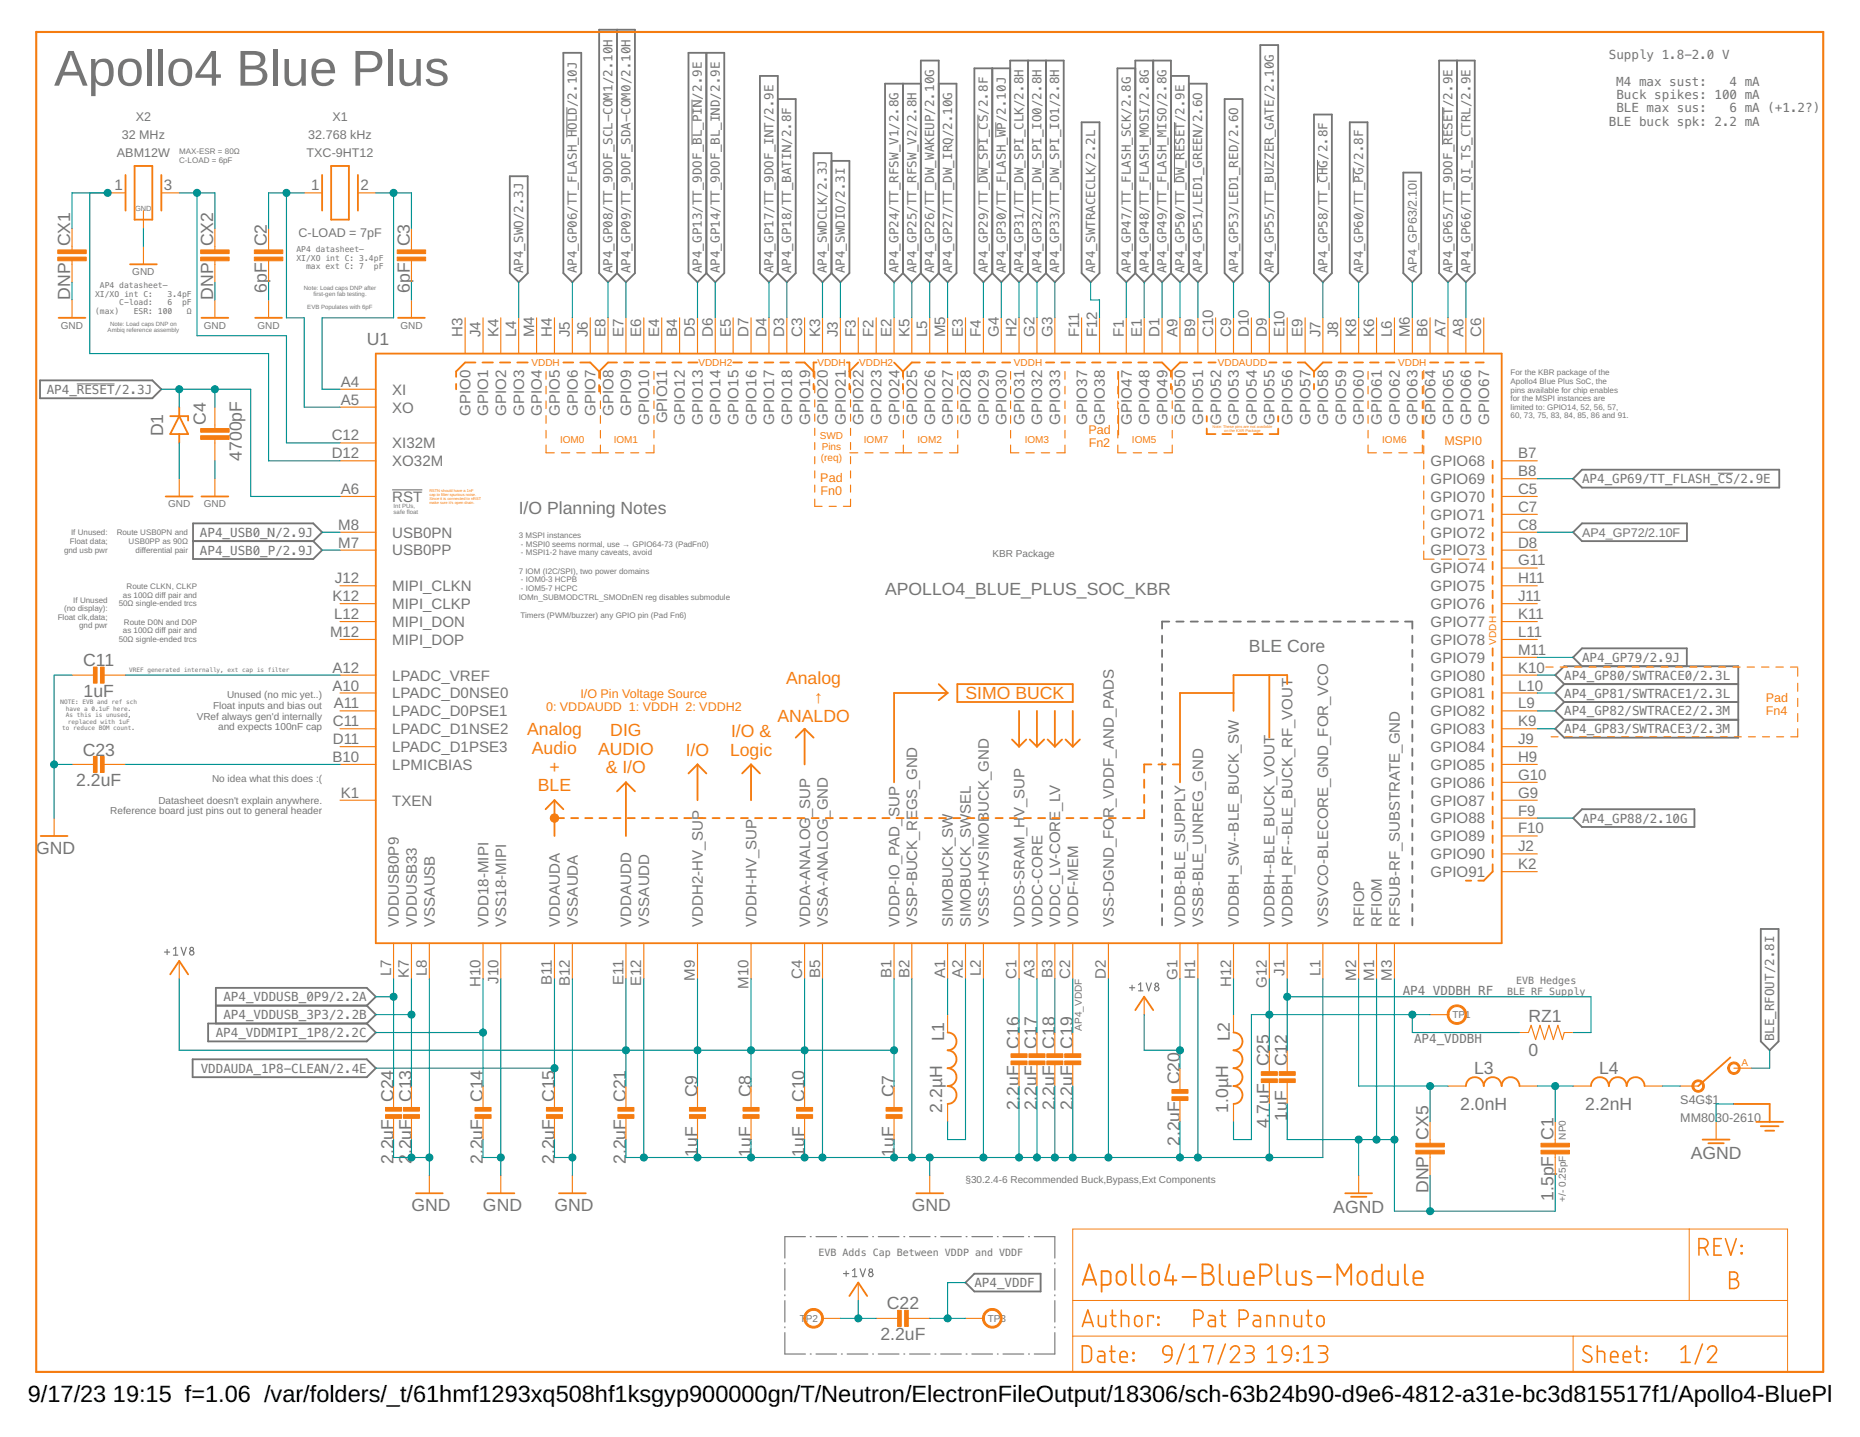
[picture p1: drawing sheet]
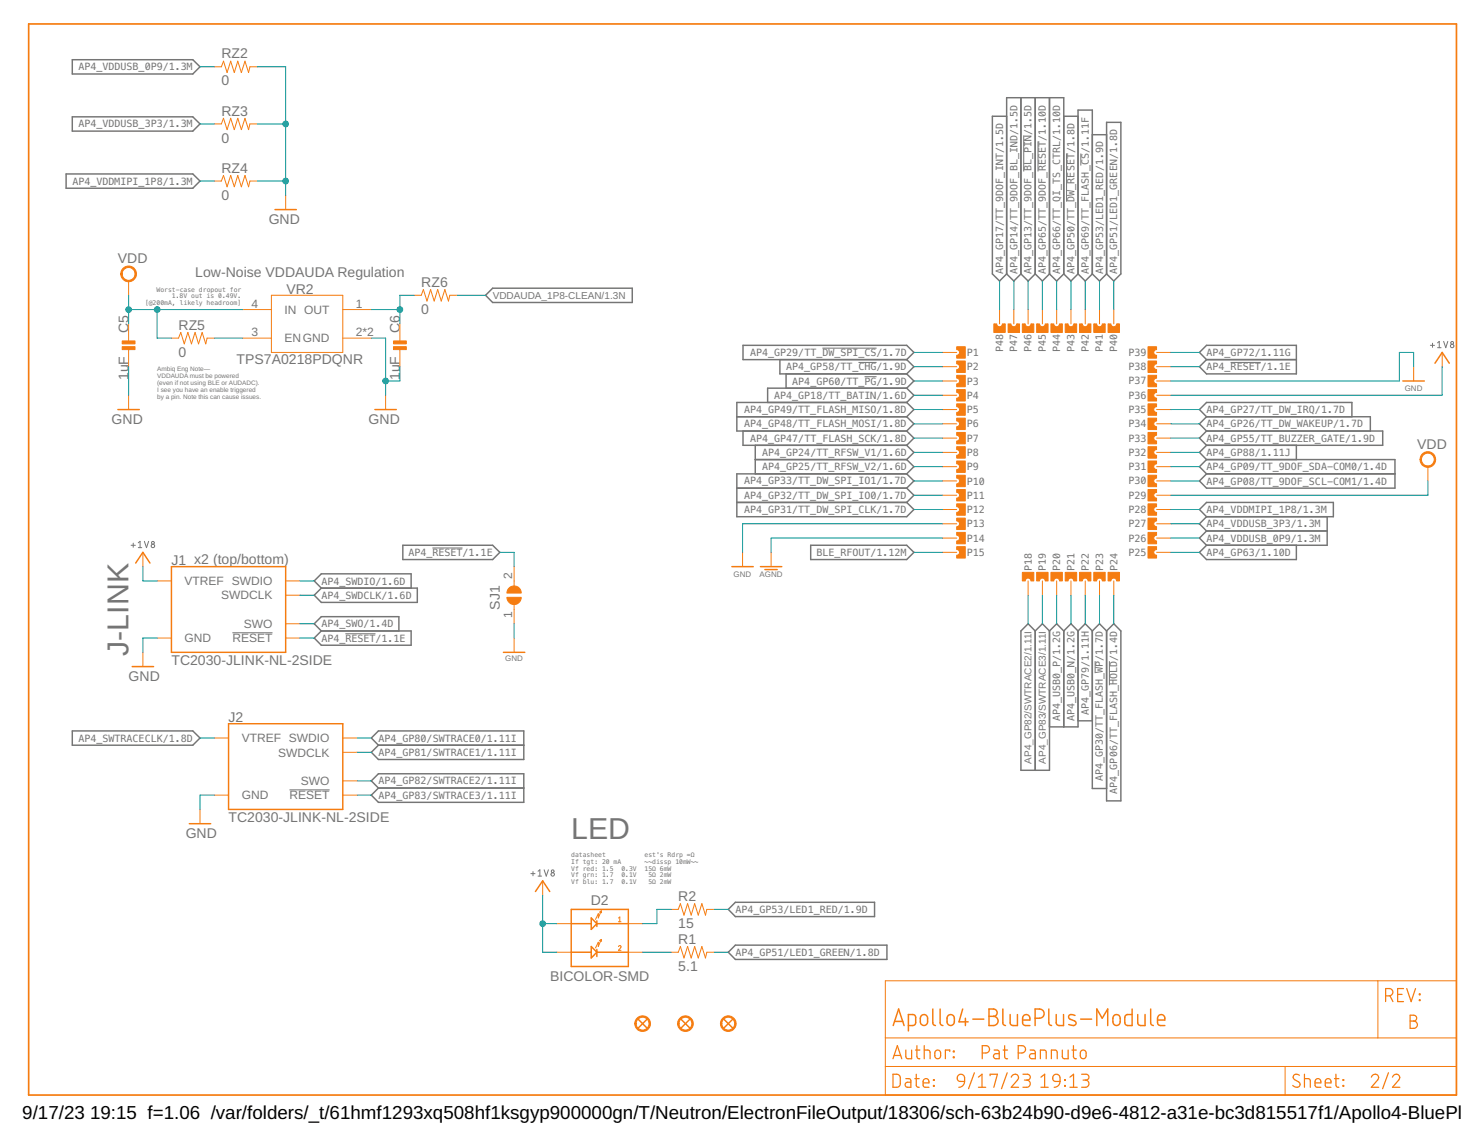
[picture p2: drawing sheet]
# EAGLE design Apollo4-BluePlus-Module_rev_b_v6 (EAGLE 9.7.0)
AUTHOR: Pat Pannuto; REV: B; TITLE: Apollo4-BluePlus-Module

## Sheet 1 of 2: Apollo4 IC

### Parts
C1  1.5pF  C_CHIP-0402(1005-METRIC)  [CAPC1005X60]
C2  6pF  C_CHIP-0402(1005-METRIC)  [CAPC1005X60]
C3  6pF  C_CHIP-0402(1005-METRIC)  [CAPC1005X60]
C4  4700pF  C_CHIP-0402(1005-METRIC)  [CAPC1005X60]
C7  1uF  CAPACITOR0201_CAP  [0201_CAP]
C8  1uF  CAPACITOR0201_CAP  [0201_CAP]
C9  1uF  CAPACITOR0201_CAP  [0201_CAP]
C10  1uF  CAPACITOR0201_CAP  [0201_CAP]
C11  1uF  CAPACITOR0201_CAP  [0201_CAP]
C12  1uF  CAPACITOR0201_CAP  [0201_CAP]
C13  2.2uF  CAPACITOR0201_CAP  [0201_CAP]
C14  2.2uF  CAPACITOR0201_CAP  [0201_CAP]
C15  2.2uF  CAPACITOR0201_CAP  [0201_CAP]
C16  2.2uF  CAPACITOR0201_CAP  [0201_CAP]
C17  2.2uF  CAPACITOR0201_CAP  [0201_CAP]
C18  2.2uF  CAPACITOR0201_CAP  [0201_CAP]
C19  2.2uF  CAPACITOR0201_CAP  [0201_CAP]
C20  2.2uF  CAPACITOR0201_CAP  [0201_CAP]
C21  2.2uF  CAPACITOR0201_CAP  [0201_CAP]
C22  2.2uF  CAPACITOR0201_CAP  [0201_CAP]
C23  2.2uF  CAPACITOR0201_CAP  [0201_CAP]
C24  2.2uF  CAPACITOR0201_CAP  [0201_CAP]
C25  4.7uF  CAPACITOR0402_CAP  [0402_CAP]
CX1  DNP  C_CHIP-0402(1005-METRIC)  [CAPC1005X60]
CX2  DNP  C_CHIP-0402(1005-METRIC)  [CAPC1005X60]
CX5  DNP  C_CHIP-0402(1005-METRIC)  [CAPC1005X60]
D1  ZENER  ZENER_SODFL(1608-METRIC)  [SODFL1608X70]
L1  2.2µH  INDUCTOR0805  [0805_CAP]
L2  1.0µH  INDUCTOR0603  [0603_CAP]
L3  2.0nH  L_CHIP-0402(1006-METRIC)  [INDC1006X60N]
L4  2.2nH  L_CHIP-0402(1006-METRIC)  [INDC1006X60N]
RZ1  0  RESISTOR0402_RES  [0402_RES]
S4  MM8030-2610  [MM8030-2610]
TP1  VDDBH  TEST-POINT  [PAD.03X.03]
TP2  VDDP  TEST-POINT  [PAD.03X.03]
TP3  VDDF  TEST-POINT  [PAD.03X.03]
U1  APOLLO4_BLUE_PLUS_SOC_KBR  [APOLLO4_BLUE_SOC_BGA]
X1  TXC-9HT12  [TXC-9HT12]
X2  ABM12W  [ABM12W]

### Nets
+1V8: C7.P$1 C8.P$1 C9.P$1 C10.P$1 C20.P$1 C21.P$1 C22.P$2 TP2.P$1(TESTPOINT) U1.B1(VDDP-IO_PAD_SUP) U1.C4(VDDA-ANALOG_SUP) U1.E11(VDDAUDD) U1.G1(VDDB-BLE_SUPPLY) U1.M9(VDDH2-HV_SUP) U1.M10(VDDH-HV_SUP) ; also sheet 2
AGND: C1.2 C12.P$2 CX5.2 S4.G1(GND) S4.G2(GND) U1.M1(RFIOM) U1.M3(RFSUB-RF_SUBSTRATE_GND) ; also sheet 2
AP4_!RESET: C4.1 D1.1(C) U1.A6(!RST) ; also sheet 2
AP4_GP06/TT_FLASH_!HOLD: U1.J5(GPIO6) ; also sheet 2
AP4_GP08/TT_9DOF_SCL-COM1: U1.E8(GPIO8) ; also sheet 2
AP4_GP09/TT_9DOF_SDA-COM0: U1.E7(GPIO9) ; also sheet 2
AP4_GP13/TT_9DOF_!BL_PIN: U1.D5(GPIO13) ; also sheet 2
AP4_GP14/TT_9DOF_BL_IND: U1.D6(GPIO14) ; also sheet 2
AP4_GP17/TT_9DOF_INT: U1.D4(GPIO17) ; also sheet 2
AP4_GP18/TT_BATIN: U1.D3(GPIO18) ; also sheet 2
AP4_GP24/TT_RFSW_V1: U1.E2(GPIO24) ; also sheet 2
AP4_GP25/TT_RFSW_V2: U1.K5(GPIO25) ; also sheet 2
AP4_GP26/TT_DW_WAKEUP: U1.L5(GPIO26) ; also sheet 2
AP4_GP27/TT_DW_IRQ: U1.M5(GPIO27) ; also sheet 2
AP4_GP29/TT_!DW_SPI_CS: U1.F4(GPIO29) ; also sheet 2
AP4_GP30/TT_FLASH_!WP: U1.G4(GPIO30) ; also sheet 2
AP4_GP31/TT_DW_SPI_CLK: U1.H2(GPIO31) ; also sheet 2
AP4_GP32/TT_DW_SPI_IO0: U1.G2(GPIO32) ; also sheet 2
AP4_GP33/TT_DW_SPI_IO1: U1.G3(GPIO33) ; also sheet 2
AP4_GP47/TT_FLASH_SCK: U1.F1(GPIO47) ; also sheet 2
AP4_GP48/TT_FLASH_MOSI: U1.E1(GPIO48) ; also sheet 2
AP4_GP49/TT_FLASH_MISO: U1.D1(GPIO49) ; also sheet 2
AP4_GP50/TT_!DW_RESET: U1.A9(GPIO50) ; also sheet 2
AP4_GP51/LED1_GREEN: U1.B9(GPIO51) ; also sheet 2
AP4_GP53/LED1_RED: U1.C9(GPIO53) ; also sheet 2
AP4_GP55/TT_BUZZER_GATE: U1.D9(GPIO55) ; also sheet 2
AP4_GP58/TT_!CHG: U1.J7(GPIO58) ; also sheet 2
AP4_GP60/TT_!PG: U1.K8(GPIO60) ; also sheet 2
AP4_GP63: U1.M6(GPIO63) ; also sheet 2
AP4_GP65/TT_9DOF_!RESET: U1.A7(GPIO65) ; also sheet 2
AP4_GP66/TT_QI_TS_CTRL: U1.A8(GPIO66) ; also sheet 2
AP4_GP69/TT_FLASH_!CS: U1.B8(GPIO69) ; also sheet 2
AP4_GP72: U1.C8(GPIO72) ; also sheet 2
AP4_GP79: U1.M11(GPIO79) ; also sheet 2
AP4_GP80/SWTRACE0: U1.K10(GPIO80) ; also sheet 2
AP4_GP81/SWTRACE1: U1.L10(GPIO81) ; also sheet 2
AP4_GP82/SWTRACE2: U1.L9(GPIO82) ; also sheet 2
AP4_GP83/SWTRACE3: U1.K9(GPIO83) ; also sheet 2
AP4_GP88: U1.F9(GPIO88) ; also sheet 2
AP4_LPADC_VREF: C11.P$2 U1.A12(LPADC_VREF)
AP4_LPMICBIAS: C23.P$2 U1.B10(LPMICBIAS)
AP4_RFIOP [BLE_PHY]: CX5.1 L3.1 U1.M2(RFIOP)
AP4_SWDCLK: U1.K3(GPIO20) ; also sheet 2
AP4_SWDIO: U1.J3(GPIO21) ; also sheet 2
AP4_SWO: U1.L4(GPIO3) ; also sheet 2
AP4_SWTRACECLK: U1.F12(GPIO38) ; also sheet 2
AP4_USB0_N [USB_PHY]: U1.M8(USB0PN) ; also sheet 2
AP4_USB0_P [USB_PHY]: U1.M7(USB0PP) ; also sheet 2
AP4_VDDBH: C25.1 L2.2 RZ1.1 TP1.P$1(TESTPOINT) U1.G12(VDDBH--BLE_BUCK_VOUT)
AP4_VDDBH_RF: C12.P$1 RZ1.2 U1.J1(VDDBH_RF--BLE_BUCK_RF_VOUT)
AP4_VDDBH_SW: L2.1 U1.H12(VDDBH_SW--BLE_BUCK_SW)
AP4_VDDC: C17.P$1 U1.A3(VDDC-CORE)
AP4_VDDC_LV: C18.P$1 U1.B3(VDDC_LV-CORE_LV)
AP4_VDDF: C19.P$1 C22.P$1 TP3.P$1(TESTPOINT) U1.C2(VDDF-MEM)
AP4_VDDMIPI_1P8: C14.P$1 U1.H10(VDD18-MIPI) ; also sheet 2
AP4_VDDS: C16.P$1 U1.C1(VDDS-SRAM_HV_SUP)
AP4_VDDUSB_0P9: C24.P$1 U1.L7(VDDUSB0P9) ; also sheet 2
AP4_VDDUSB_3P3: C13.P$1 U1.K7(VDDUSB33) ; also sheet 2
AP4_XI: C3.1 U1.A4(XI) X1.2
AP4_XI32M: CX2.1 U1.C12(XI32M) X2.3
AP4_XO: C2.1 U1.A5(XO) X1.1
AP4_XO32M: CX1.1 U1.D12(XO32M) X2.1
BLE_RFOUT [BLE_PHY]: S4.OUT(A) ; also sheet 2
GND: C2.2 C3.2 C4.2 C7.P$2 C8.P$2 C9.P$2 C10.P$2 C11.P$1 C13.P$2 C14.P$2 C15.P$2 C16.P$2 C17.P$2 C18.P$2 C19.P$2 C20.P$2 C21.P$2 C23.P$1 C24.P$2 C25.2 CX1.2 CX2.2 D1.2(A) U1.B2(VSSP-BUCK_REGS_GND) U1.B5(VSSA-ANALOG_GND) U1.B12(VSSAUDA) U1.D2(VSS-DGND_FOR_VDDF_AND_PADS) U1.E12(VSSAUDD) U1.H1(VSSB-BLE_UNREG_GND) U1.J10(VSS18-MIPI) U1.L1(VSSVCO-BLECORE_GND_FOR_VCO) U1.L2(VSSS-HVSIMOBUCK_GND) U1.L8(VSSAUSB) X2.2(GND) X2.4(GND) ; also sheet 2
N$17 [BLE_PHY]: C1.1 L3.2 L4.1
N$18 [BLE_PHY]: L4.2 S4.IN
SIMOBUCK_SW: L1.P$1 U1.A1(SIMOBUCK_SW)
SIMOBUCK_SWSEL: L1.P$2 U1.A2(SIMOBUCK_SWSEL)
VDDAUDA_1P8-CLEAN: C15.P$1 U1.B11(VDDAUDA) ; also sheet 2
Unconnected: U1.A10(LPADC_D0NSE0) U1.A11(LPADC_D0PSE1) U1.B4(GPIO12) U1.B6(GPIO64) U1.B7(GPIO68) U1.C3(GPIO19) U1.C5(GPIO70) U1.C6(GPIO67) U1.C7(GPIO71) U1.C10(GPIO52) U1.C11(LPADC_D1NSE2) U1.D7(GPIO16) U1.D8(GPIO73) U1.D10(GPIO54) U1.D11(LPADC_D1PSE3) U1.E3(GPIO28) U1.E4(GPIO11) U1.E5(GPIO15) U1.E6(GPIO10) U1.E9(GPIO57) U1.E10(GPIO56) U1.F2(GPIO23) U1.F3(GPIO22) U1.F10(GPIO89) U1.F11(GPIO37) U1.G9(GPIO87) U1.G10(GPIO86) U1.G11(GPIO74) U1.H3(GPIO0) U1.H4(GPIO5) U1.H9(GPIO85) U1.H11(GPIO75) U1.J2(GPIO90) U1.J4(GPIO1) U1.J6(GPIO7) U1.J8(GPIO59) U1.J9(GPIO84) U1.J11(GPIO76) U1.J12(MIPI_CLKN) U1.K1(TXEN) U1.K2(GPIO91) U1.K4(GPIO2) U1.K6(GPIO61) U1.K11(GPIO77) U1.K12(MIPI_CLKP) U1.L6(GPIO62) U1.L11(GPIO78) U1.L12(MIPI_DON) U1.M4(GPIO4) U1.M12(MIPI_DOP)

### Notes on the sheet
- Apollo4 Blue Plus
- Supply 1.8-2.0 V
  
   M4 max sust:   4 mA
   Buck spikes: 100 mA
   BLE max sus:   6 mA (+1.2?)
  BLE buck spk: 2.2 mA
- AP4 datasheet—    
  XI/XO int C: 3.4pF
    max ext C: 7  pF
- AP4 datasheet—    
  XI/XO int C:   3.4pF
       C-load:   6  pF
  (max)   ESR: 100   Ω
- Note: Load caps DNP after
  first-gen fab testing.
  
  EVB Populates with 6pF
- Note: Load caps DNP on
  Ambiq reference assembly
- For the KBR package of the
  Apollo4 Blue Plus SoC, the
  pins available for chip enables
  for the MSPI instances are
  limited to: GPIO14, 52, 56, 57,
  60, 73, 75, 83, 84, 85, 86 and 91.
- Pad
  Fn2
- MSPI0
- IOM0 | IOM1 | IOM7 | IOM2 | IOM3 | IOM5 | IOM6
- SWD
  Pins
  (req)
- Pad
  Fn0
- Int PUs,
  safe float
- I/O Planning Notes
- 3 MSPI instances
   - MSPI0 seems normal, use → GPIO64-73 (PadFn0)
   - MSPI1-2 have many caveats, avoid
- If Unused:
  Float data;
  gnd usb pwr
- Route USB0PN and
  USB0PP as 90Ω
  differential pair
- KBR Package
- 7 IOM (I2C/SPI), two power domains
   - IOM0-3 HCPB
   - IOM5-7 HCPC
  IOMn_SUBMODCTRL_SMODnEN reg disables submodule
- Route CLKN, CLKP
  as 100Ω diff pair and
  50Ω single-ended trcs
- If Unused
  (no display):
  Float clk,data;
  gnd pwr
- Timers (PWM/buzzer) any GPIO pin (Pad Fn6)
- Route D0N and D0P
  as 100Ω diff pair and
  50Ω signle-ended trcs
- VREF generated internally, ext cap is filter
- NOTE: EVB and ref sch
  have a 0.1uF here.
  As this is unused,
  replaced with 1uF
  to reduce BOM count.
- Pad
  Fn4
- Unused (no mic yet..)
  Float inputs and bias out
  VRef always gen'd internally
  and expects 100nF cap
- No idea what this does :(
  
  Datasheet doesn't explain anywhere.
  Reference board just pins out to general header
- EVB Hedges
  BLE RF Supply
- §30.2.4-6 Recommended Buck,Bypass,Ext Components
- EVB Adds Cap Between VDDP and VDDF

## Sheet 2 of 2: Support Circuits

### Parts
C5  1uF  CAPACITOR0201_CAP  [0201_CAP]
C6  1uF  CAPACITOR0201_CAP  [0201_CAP]
D2  BICOLOR-SMD  [LED-0606]
FD1  FIDUCIALUFIDUCIAL  [FIDUCIAL-MICRO]
FD2  FIDUCIALUFIDUCIAL  [FIDUCIAL-MICRO]
FD3  FIDUCIALUFIDUCIAL  [FIDUCIAL-MICRO]
J1  TC2030-JLINK-NL-2SIDE  [TC2030-IDC-NL-2SIDE]
J2  TC2030-JLINK-NL-2SIDE  [TC2030-IDC-NL-2SIDE]
P1  CASTELLATION4L  [CASTELLATION-0.55MM_DRILL-4L]
P2  CASTELLATION4L  [CASTELLATION-0.55MM_DRILL-4L]
P3  CASTELLATION4L  [CASTELLATION-0.55MM_DRILL-4L]
P4  CASTELLATION4L  [CASTELLATION-0.55MM_DRILL-4L]
P5  CASTELLATION4L  [CASTELLATION-0.55MM_DRILL-4L]
P6  CASTELLATION4L  [CASTELLATION-0.55MM_DRILL-4L]
P7  CASTELLATION4L  [CASTELLATION-0.55MM_DRILL-4L]
P8  CASTELLATION4L  [CASTELLATION-0.55MM_DRILL-4L]
P9  CASTELLATION4L  [CASTELLATION-0.55MM_DRILL-4L]
P10  CASTELLATION4L  [CASTELLATION-0.55MM_DRILL-4L]
P11  CASTELLATION4L  [CASTELLATION-0.55MM_DRILL-4L]
P12  CASTELLATION4L  [CASTELLATION-0.55MM_DRILL-4L]
P13  CASTELLATION4L  [CASTELLATION-0.55MM_DRILL-4L]
P14  CASTELLATION4L  [CASTELLATION-0.55MM_DRILL-4L]
P15  CASTELLATION4L  [CASTELLATION-0.55MM_DRILL-4L]
P18  CASTELLATION4L  [CASTELLATION-0.55MM_DRILL-4L]
P19  CASTELLATION4L  [CASTELLATION-0.55MM_DRILL-4L]
P20  CASTELLATION4L  [CASTELLATION-0.55MM_DRILL-4L]
P21  CASTELLATION4L  [CASTELLATION-0.55MM_DRILL-4L]
P22  CASTELLATION4L  [CASTELLATION-0.55MM_DRILL-4L]
P23  CASTELLATION4L  [CASTELLATION-0.55MM_DRILL-4L]
P24  CASTELLATION4L  [CASTELLATION-0.55MM_DRILL-4L]
P25  CASTELLATION4L  [CASTELLATION-0.55MM_DRILL-4L]
P26  CASTELLATION4L  [CASTELLATION-0.55MM_DRILL-4L]
P27  CASTELLATION4L  [CASTELLATION-0.55MM_DRILL-4L]
P28  CASTELLATION4L  [CASTELLATION-0.55MM_DRILL-4L]
P29  CASTELLATION4L  [CASTELLATION-0.55MM_DRILL-4L]
P30  CASTELLATION4L  [CASTELLATION-0.55MM_DRILL-4L]
P31  CASTELLATION4L  [CASTELLATION-0.55MM_DRILL-4L]
P32  CASTELLATION4L  [CASTELLATION-0.55MM_DRILL-4L]
P33  CASTELLATION4L  [CASTELLATION-0.55MM_DRILL-4L]
P34  CASTELLATION4L  [CASTELLATION-0.55MM_DRILL-4L]
P35  CASTELLATION4L  [CASTELLATION-0.55MM_DRILL-4L]
P36  CASTELLATION4L  [CASTELLATION-0.55MM_DRILL-4L]
P37  CASTELLATION4L  [CASTELLATION-0.55MM_DRILL-4L]
P38  CASTELLATION4L  [CASTELLATION-0.55MM_DRILL-4L]
P39  CASTELLATION4L  [CASTELLATION-0.55MM_DRILL-4L]
P40  CASTELLATION4L  [CASTELLATION-0.55MM_DRILL-4L]
P41  CASTELLATION4L  [CASTELLATION-0.55MM_DRILL-4L]
P42  CASTELLATION4L  [CASTELLATION-0.55MM_DRILL-4L]
P43  CASTELLATION4L  [CASTELLATION-0.55MM_DRILL-4L]
P44  CASTELLATION4L  [CASTELLATION-0.55MM_DRILL-4L]
P45  CASTELLATION4L  [CASTELLATION-0.55MM_DRILL-4L]
P46  CASTELLATION4L  [CASTELLATION-0.55MM_DRILL-4L]
P47  CASTELLATION4L  [CASTELLATION-0.55MM_DRILL-4L]
P48  CASTELLATION4L  [CASTELLATION-0.55MM_DRILL-4L]
R1  5.1  RESISTOR0201_RES  [0201_RES]
R2  15  RESISTOR0201_RES  [0201_RES]
RZ2  0  RESISTOR0402_RES  [0402_RES]
RZ3  0  RESISTOR0402_RES  [0402_RES]
RZ4  0  RESISTOR0402_RES  [0402_RES]
RZ5  0  RESISTOR0402_RES  [0402_RES]
RZ6  0  RESISTOR0402_RES  [0402_RES]
SJ1  SJ  [SJ]
VR2  TPS7A0218PDQNR  [4-XDFN-EP]

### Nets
+1V8: D2.A1 D2.A2 J1.1(VTREF) J1.B1(VTREF) P36.P$1 P36.P$2 P36.P$3 ; also sheet 1
AGND: P14.P$1 P14.P$2 P14.P$3 ; also sheet 1
AP4_!RESET: J1.3(!RESET) J1.B3(!RESET) P38.P$1 P38.P$2 P38.P$3 SJ1.2 ; also sheet 1
AP4_GP06/TT_FLASH_!HOLD: P24.P$1 P24.P$2 P24.P$3 ; also sheet 1
AP4_GP08/TT_9DOF_SCL-COM1: P30.P$1 P30.P$2 P30.P$3 ; also sheet 1
AP4_GP09/TT_9DOF_SDA-COM0: P31.P$1 P31.P$2 P31.P$3 ; also sheet 1
AP4_GP13/TT_9DOF_!BL_PIN: P46.P$1 P46.P$2 P46.P$3 ; also sheet 1
AP4_GP14/TT_9DOF_BL_IND: P47.P$1 P47.P$2 P47.P$3 ; also sheet 1
AP4_GP17/TT_9DOF_INT: P48.P$1 P48.P$2 P48.P$3 ; also sheet 1
AP4_GP18/TT_BATIN: P4.P$1 P4.P$2 P4.P$3 ; also sheet 1
AP4_GP24/TT_RFSW_V1: P8.P$1 P8.P$2 P8.P$3 ; also sheet 1
AP4_GP25/TT_RFSW_V2: P9.P$1 P9.P$2 P9.P$3 ; also sheet 1
AP4_GP26/TT_DW_WAKEUP: P34.P$1 P34.P$2 P34.P$3 ; also sheet 1
AP4_GP27/TT_DW_IRQ: P35.P$1 P35.P$2 P35.P$3 ; also sheet 1
AP4_GP29/TT_!DW_SPI_CS: P1.P$1 P1.P$2 P1.P$3 ; also sheet 1
AP4_GP30/TT_FLASH_!WP: P23.P$1 P23.P$2 P23.P$3 ; also sheet 1
AP4_GP31/TT_DW_SPI_CLK: P12.P$1 P12.P$2 P12.P$3 ; also sheet 1
AP4_GP32/TT_DW_SPI_IO0: P11.P$1 P11.P$2 P11.P$3 ; also sheet 1
AP4_GP33/TT_DW_SPI_IO1: P10.P$1 P10.P$2 P10.P$3 ; also sheet 1
AP4_GP47/TT_FLASH_SCK: P7.P$1 P7.P$2 P7.P$3 ; also sheet 1
AP4_GP48/TT_FLASH_MOSI: P6.P$1 P6.P$2 P6.P$3 ; also sheet 1
AP4_GP49/TT_FLASH_MISO: P5.P$1 P5.P$2 P5.P$3 ; also sheet 1
AP4_GP50/TT_!DW_RESET: P43.P$1 P43.P$2 P43.P$3 ; also sheet 1
AP4_GP51/LED1_GREEN: P40.P$1 P40.P$2 P40.P$3 R1.2 ; also sheet 1
AP4_GP53/LED1_RED: P41.P$1 P41.P$2 P41.P$3 R2.2 ; also sheet 1
AP4_GP55/TT_BUZZER_GATE: P33.P$1 P33.P$2 P33.P$3 ; also sheet 1
AP4_GP58/TT_!CHG: P2.P$1 P2.P$2 P2.P$3 ; also sheet 1
AP4_GP60/TT_!PG: P3.P$1 P3.P$2 P3.P$3 ; also sheet 1
AP4_GP63: P25.P$1 P25.P$2 P25.P$3 ; also sheet 1
AP4_GP65/TT_9DOF_!RESET: P45.P$1 P45.P$2 P45.P$3 ; also sheet 1
AP4_GP66/TT_QI_TS_CTRL: P44.P$1 P44.P$2 P44.P$3 ; also sheet 1
AP4_GP69/TT_FLASH_!CS: P42.P$1 P42.P$2 P42.P$3 ; also sheet 1
AP4_GP72: P39.P$1 P39.P$2 P39.P$3 ; also sheet 1
AP4_GP79: P22.P$1 P22.P$2 P22.P$3 ; also sheet 1
AP4_GP80/SWTRACE0: J2.2(SWDIO) J2.B2(SWDIO) ; also sheet 1
AP4_GP81/SWTRACE1: J2.4(SWDCLK) J2.B4(SWDCLK) ; also sheet 1
AP4_GP82/SWTRACE2: J2.6(SWO) J2.B6(SWO) P18.P$1 P18.P$2 P18.P$3 ; also sheet 1
AP4_GP83/SWTRACE3: J2.3(!RESET) J2.B3(!RESET) P19.P$1 P19.P$2 P19.P$3 ; also sheet 1
AP4_GP88: P32.P$1 P32.P$2 P32.P$3 ; also sheet 1
AP4_LED2_BLUE_COMM: D2.C1 R2.1
AP4_LED_RED_COMM: D2.C2 R1.1
AP4_SWDCLK: J1.4(SWDCLK) J1.B4(SWDCLK) ; also sheet 1
AP4_SWDIO: J1.2(SWDIO) J1.B2(SWDIO) ; also sheet 1
AP4_SWO: J1.6(SWO) J1.B6(SWO) ; also sheet 1
AP4_SWTRACECLK: J2.1(VTREF) J2.B1(VTREF) ; also sheet 1
AP4_USB0_N [USB_PHY]: P21.P$1 P21.P$2 P21.P$3 ; also sheet 1
AP4_USB0_P [USB_PHY]: P20.P$1 P20.P$2 P20.P$3 ; also sheet 1
AP4_VDDMIPI_1P8: P28.P$1 P28.P$2 P28.P$3 RZ4.1 ; also sheet 1
AP4_VDDUSB_0P9: P26.P$1 P26.P$2 P26.P$3 RZ2.1 ; also sheet 1
AP4_VDDUSB_3P3: P27.P$1 P27.P$2 P27.P$3 RZ3.1 ; also sheet 1
BLE_RFOUT [BLE_PHY]: P15.P$1 P15.P$2 P15.P$3 ; also sheet 1
GND: C5.P$2 C6.P$2 J1.5(GND) J1.B5(GND) J2.5(GND) J2.B5(GND) P13.P$1 P13.P$2 P13.P$3 P37.P$1 P37.P$2 P37.P$3 RZ2.2 RZ3.2 RZ4.2 SJ1.1 VR2.2(GND) VR2.PAD(GND) ; also sheet 1
VDD: C5.P$1 P29.P$1 P29.P$2 P29.P$3 RZ5.1 VR2.4(IN)
VDDAUDA_1P8-CLEAN: RZ6.2 ; also sheet 1
VR2_EN: RZ5.2 VR2.3(EN)
VR2_OUT: C6.P$1 RZ6.1 VR2.1(OUT)

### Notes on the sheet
- Low-Noise VDDAUDA Regulation
- Worst-case dropout for
  1.8V out is 0.49V.
  [@200mA, likely headroom]
- Ambiq Eng Note—
  VDDAUDA must be powered
  (even if not using BLE or AUDADC).
  I see you have an enable triggered
  by a pin. Note this can cause issues.
- x2 (top/bottom)
- J-LINK
- LED
- datasheet          est's Rdrp =Ω
  If tgt: 20 mA      ~~dissp 10mW~~
  Vf red: 1.5  0.3V  15Ω 6mW
  Vf grn: 1.7  0.1V   5Ω 2mW
  Vf blu: 1.7  0.1V   5Ω 2mW

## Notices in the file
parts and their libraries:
SparkFun-Aesthetics: Licensing: Creative Commons ShareAlike 4.0 International - https://creativecommons.org/licenses/by-sa/4.0
